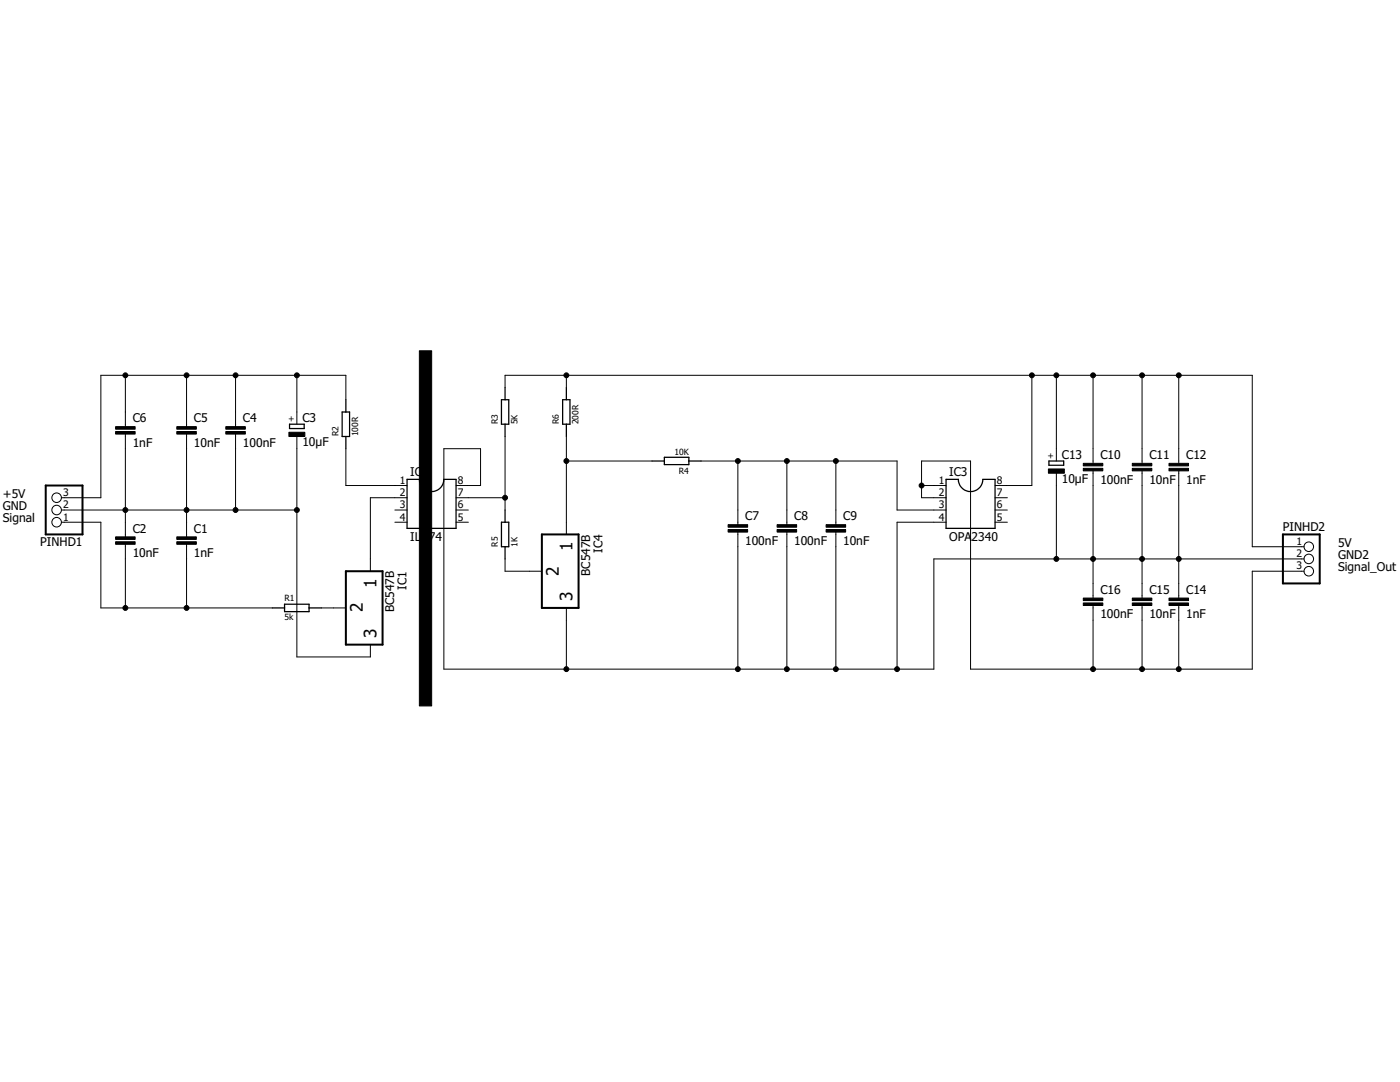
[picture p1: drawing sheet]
<svg xmlns="http://www.w3.org/2000/svg" width="279mm" height="216mm" viewBox="0 0 279 216" stroke-linecap="round" stroke-linejoin="round" font-family="sans-serif">
<path d="M9.1 96.9h7.4v9.7h-7.4zM69 114h7.3v14.6h-7.3zM108.1 106.6h7.4v14.7h-7.4zM256 106.6h7.4v9.8h-7.4z" fill="none" stroke="#000" stroke-width=".4"/>
<g fill="none" stroke="#000" stroke-width=".2">
<path d="M25 74.9v10.2M37.2 74.9v10.2M47 74.9v10.2M59.2 74.9v9.7M69 79.8v-4.9h-48.9v24.4h-7.8M100.8 77.3v-2.4h149.1v34.2h10.3M113 74.9v2.4M205.9 74.9v22h-7.3M210.8 74.9v17.1M218.1 74.9v17.6M227.9 74.9v17.6M235.2 74.9v17.6"/>
<path d="M25 86.6v20.5M37.2 86.6v20.5M47 86.6v15.2M59.2 87.1v44h14.7v-2.5M69 89.5v7.4h12.2M81.2 99.3h-7.3v14.7M91 99.3h9.8M91 96.9h4.9v-7.4h-7.3v44h97.8v-22h73.8M100.8 87.1v14.7M113 87.1v19.5M113 92h17.1M139.9 92h39.1v9.8h9.8"/>
<path d="M147.3 92v12.7M157 92v12.7M166.8 92v12.7M183.9 96.9h4.9M188.8 99.3h-4.9v-7.3h9.8v41.5h56.2v-19.5h10.3M198.6 99.3h2.4M210.8 94.4v17.1M218.1 93.9v25.5M227.9 93.9v25.5M235.2 93.9v25.5M12.3 104.2h7.8v17.1h34.3M12.3 101.8h46.9"/>
<path d="M25 108.6v12.7M37.2 108.6v12.7M78.8 104.2h2.4M78.8 101.8h2.4M91 104.2h2.5M91 101.8h2.5M100.8 111.5v2.5h7.3M147.3 106.2v27.3M157 106.2v27.3M166.8 106.2v27.3M188.8 104.2h-9.8v29.3M198.6 104.2h2.4"/>
<path d="M198.6 101.8h2.4M64.1 121.3h4.9M113 121.3v12.2M218.1 120.8v12.7M227.9 120.8v12.7M235.2 120.8v12.7"/>
<circle cx="11.3" cy="99.3" r=".95"/>
<circle cx="11.3" cy="104.2" r=".95"/>
<circle cx="11.3" cy="101.8" r=".95"/>
<circle cx="261.2" cy="109.1" r=".95"/>
<circle cx="261.2" cy="111.5" r=".95"/>
<circle cx="261.2" cy="114" r=".95"/>
</g>
<g fill="none" stroke="#000" stroke-width=".25">
<path d="M69 79.8v2.4M100.1 79.8h1.4v4.8h-1.4zM100.8 77.3v2.5M112.3 79.8h1.4v4.8h-1.4zM113 77.3v2.5M57.8 84.6h2.9v.9h-2.9zM68.3 82.2h1.5v4.9h-1.5zM69 87.1v2.4M81.2 95.7h2.5a2.44 2.44 0 0 0 2.4 2.4 2.44 2.44 0 0 0 2.5-2.4h2.4v9.7h-9.8zM100.8 84.6v2.5M113 84.6v2.5M130.1 92h2.5"/>
<path d="M132.6 91.2h4.9v1.5h-4.9zM137.5 92h2.4M188.8 95.7h2.5a2.44 2.44 0 0 0 2.4 2.4 2.44 2.44 0 0 0 2.5-2.4h2.4v9.7h-9.8zM209.3 92h3v.8h-3zM100.1 104.2h1.4v4.9h-1.4zM100.8 101.8v2.4M100.8 109.1v2.4M54.4 121.3h2.4M56.8 120.6h4.9v1.4h-4.9zM61.7 121.3h2.4"/>
</g>
<g fill="#000" stroke="#000" stroke-width=".2">
<path d="M83.7 70h2.4v70.9h-2.4zM23.1 86.1h3.9v.5h-3.9zM23.1 85.1h3.9v.5h-3.9zM35.3 86.1h3.9v.5h-3.9zM35.3 85.1h3.9v.5h-3.9zM45.1 86.1h3.9v.5h-3.9zM45.1 85.1h3.9v.5h-3.9zM57.7 86.3h3.1v.8h-3.1zM209.2 93.6h3.2v.8h-3.2zM216.2 93.5h3.9v.5h-3.9zM216.2 92.5h3.9v.5h-3.9zM226 93.5h3.9v.5h-3.9z"/>
<path d="M226 92.5h3.9v.5h-3.9zM233.3 93.5h3.9v.5h-3.9zM233.3 92.5h3.9v.5h-3.9zM23.1 108.1h3.9v.5h-3.9zM23.1 107.1h3.9v.5h-3.9zM35.3 108.1h3.9v.5h-3.9zM35.3 107.1h3.9v.5h-3.9zM145.3 105.7h3.9v.5h-3.9zM145.3 104.7h3.9v.5h-3.9zM155.1 105.7h3.9v.5h-3.9zM155.1 104.7h3.9v.5h-3.9zM164.9 105.7h3.9v.5h-3.9z"/>
<path d="M164.9 104.7h3.9v.5h-3.9zM216.2 119.3h3.9v.5h-3.9zM226 119.3h3.9v.5h-3.9zM233.3 119.3h3.9v.5h-3.9zM216.2 120.3h3.9v.5h-3.9zM226 120.3h3.9v.5h-3.9zM233.3 120.3h3.9v.5h-3.9z"/>
</g>
<g fill="#000" stroke="#000" stroke-width=".2">
<circle cx="25" cy="74.9" r=".49"/>
<circle cx="37.2" cy="74.9" r=".49"/>
<circle cx="47" cy="74.9" r=".49"/>
<circle cx="59.2" cy="74.9" r=".49"/>
<circle cx="113" cy="74.9" r=".49"/>
<circle cx="205.9" cy="74.9" r=".49"/>
<circle cx="210.8" cy="74.9" r=".49"/>
<circle cx="218.1" cy="74.9" r=".49"/>
<circle cx="227.9" cy="74.9" r=".49"/>
<circle cx="235.2" cy="74.9" r=".49"/>
<circle cx="100.8" cy="99.3" r=".49"/>
<circle cx="113" cy="92" r=".49"/>
<circle cx="147.3" cy="92" r=".49"/>
<circle cx="157" cy="92" r=".49"/>
<circle cx="166.8" cy="92" r=".49"/>
<circle cx="183.9" cy="96.9" r=".49"/>
<circle cx="25" cy="101.8" r=".49"/>
<circle cx="37.2" cy="101.8" r=".49"/>
<circle cx="47" cy="101.8" r=".49"/>
<circle cx="59.2" cy="101.8" r=".49"/>
<circle cx="210.8" cy="111.5" r=".49"/>
<circle cx="218.1" cy="111.5" r=".49"/>
<circle cx="227.9" cy="111.5" r=".49"/>
<circle cx="235.2" cy="111.5" r=".49"/>
<circle cx="25" cy="121.3" r=".49"/>
<circle cx="37.2" cy="121.3" r=".49"/>
<circle cx="113" cy="133.5" r=".49"/>
<circle cx="147.3" cy="133.5" r=".49"/>
<circle cx="157" cy="133.5" r=".49"/>
<circle cx="166.8" cy="133.5" r=".49"/>
<circle cx="179" cy="133.5" r=".49"/>
<circle cx="218.1" cy="133.5" r=".49"/>
<circle cx="227.9" cy="133.5" r=".49"/>
<circle cx="235.2" cy="133.5" r=".49"/>
</g>
<g font-size="3.5">
<text x="114.2" y="110" transform="rotate(-90 114.2 110)">1</text>
<text x="75.1" y="117.3" transform="rotate(-90 75.1 117.3)">1</text>
<text x="111.5" y="114.9" transform="rotate(-90 111.5 114.9)">2</text>
<text x="72.4" y="122.2" transform="rotate(-90 72.4 122.2)">2</text>
<text x="114.2" y="120" transform="rotate(-90 114.2 120)">3</text>
<text x="75.1" y="127.3" transform="rotate(-90 75.1 127.3)">3</text>
</g>
<g font-size="2.4">
<text x="26.5" y="89.2">1nF</text>
<text x="26.5" y="84.3">C6</text>
<text x="38.7" y="89.2">10nF</text>
<text x="38.7" y="84.3">C5</text>
<text x="48.5" y="89.2">100nF</text>
<text x="48.5" y="84.3">C4</text>
<text x="60.3" y="89.1">10µF</text>
<text x="60.3" y="84.2">C3</text>
<text x="81.9" y="95">IC</text>
<text x="189.4" y="95">IC3</text>
<text x="211.9" y="91.5">C13</text>
<text x="219.6" y="91.6">C10</text>
<text x="229.4" y="91.6">C11</text>
<text x="236.7" y="91.6">C12</text>
<text x=".6" y="99.3">+5V</text>
<text x=".6" y="101.8">GND</text>
<text x="211.9" y="96.4">10µF</text>
<text x="219.6" y="96.5">100nF</text>
<text x="229.4" y="96.5">10nF</text>
<text x="236.7" y="96.5">1nF</text>
<text x=".6" y="104.2">Signal</text>
<text x="26.5" y="106.3">C2</text>
<text x="38.7" y="106.3">C1</text>
<text x="81.9" y="107.9">IL</text>
<text x="84" y="107.9">D74</text>
<text x="148.7" y="103.8">C7</text>
<text x="158.5" y="103.8">C8</text>
<text x="168.3" y="103.8">C9</text>
<text x="189.4" y="107.9">OPA</text>
<text x="193.9" y="107.9">2340</text>
<text x="256" y="106">PINHD2</text>
<text x="8" y="109">PINHD1</text>
<text x="26.5" y="111.2">10nF</text>
<text x="38.7" y="111.2">1nF</text>
<text x="120.2" y="110.3" transform="rotate(-90 120.2 110.3)">IC4</text>
<text x="148.7" y="108.7">100nF</text>
<text x="158.5" y="108.7">100nF</text>
<text x="168.3" y="108.7">10nF</text>
<text x="267" y="109.1">5V</text>
<text x="267" y="111.5">GND2</text>
<text x="267" y="114">Signal_Out</text>
<text x="81.1" y="117.6" transform="rotate(-90 81.1 117.6)">IC1</text>
<text x="117.8" y="114.9" transform="rotate(-90 117.8 114.9)">BC547B</text>
<text x="219.6" y="118.5">C16</text>
<text x="229.4" y="118.5">C15</text>
<text x="236.7" y="118.5">C14</text>
<text x="78.7" y="122.2" transform="rotate(-90 78.7 122.2)">BC547B</text>
<text x="219.6" y="123.4">100nF</text>
<text x="229.4" y="123.4">10nF</text>
<text x="236.7" y="123.4">1nF</text>
</g>
<g font-size="2.1">
<text x="12.6" y="101.4">2</text>
<text x="12.6" y="99">3</text>
<text x="79.8" y="96.5">1</text>
<text x="79.8" y="99">2</text>
<text x="79.8" y="101.4">3</text>
<text x="91.4" y="101.4">6</text>
<text x="91.4" y="99">7</text>
<text x="91.4" y="96.5">8</text>
<text x="187.3" y="96.5">1</text>
<text x="187.3" y="99">2</text>
<text x="187.3" y="101.4">3</text>
<text x="198.9" y="101.4">6</text>
<text x="198.9" y="99">7</text>
<text x="198.9" y="96.5">8</text>
<text x="12.6" y="103.9">1</text>
<text x="79.8" y="103.9">4</text>
<text x="91.4" y="103.9">5</text>
<text x="187.3" y="103.9">4</text>
<text x="198.9" y="103.9">5</text>
<text x="258.8" y="108.7">1</text>
<text x="258.8" y="111.2">2</text>
<text x="258.8" y="113.6">3</text>
</g>
<g font-size="1.7">
<text x="58.7" y="84.3" transform="rotate(-90 58.7 84.3)">+</text>
<text x="67.6" y="87.1" transform="rotate(-90 67.6 87.1)">R2</text>
<text x="71.5" y="87.1" transform="rotate(-90 71.5 87.1)">100R</text>
<text x="99.3" y="84.7" transform="rotate(-90 99.3 84.7)">R3</text>
<text x="103.2" y="84.7" transform="rotate(-90 103.2 84.7)">5K</text>
<text x="111.6" y="84.7" transform="rotate(-90 111.6 84.7)">R6</text>
<text x="115.5" y="84.7" transform="rotate(-90 115.5 84.7)">200R</text>
<text x="134.6" y="90.8">10K</text>
<text x="135.5" y="94.7">R4</text>
<text x="210.2" y="91.6" transform="rotate(-90 210.2 91.6)">+</text>
<text x="99.3" y="109.1" transform="rotate(-90 99.3 109.1)">R5</text>
<text x="103.2" y="109.1" transform="rotate(-90 103.2 109.1)">1K</text>
<text x="56.8" y="119.8">R1</text>
<text x="56.8" y="123.8">5k</text>
</g>
</svg>
